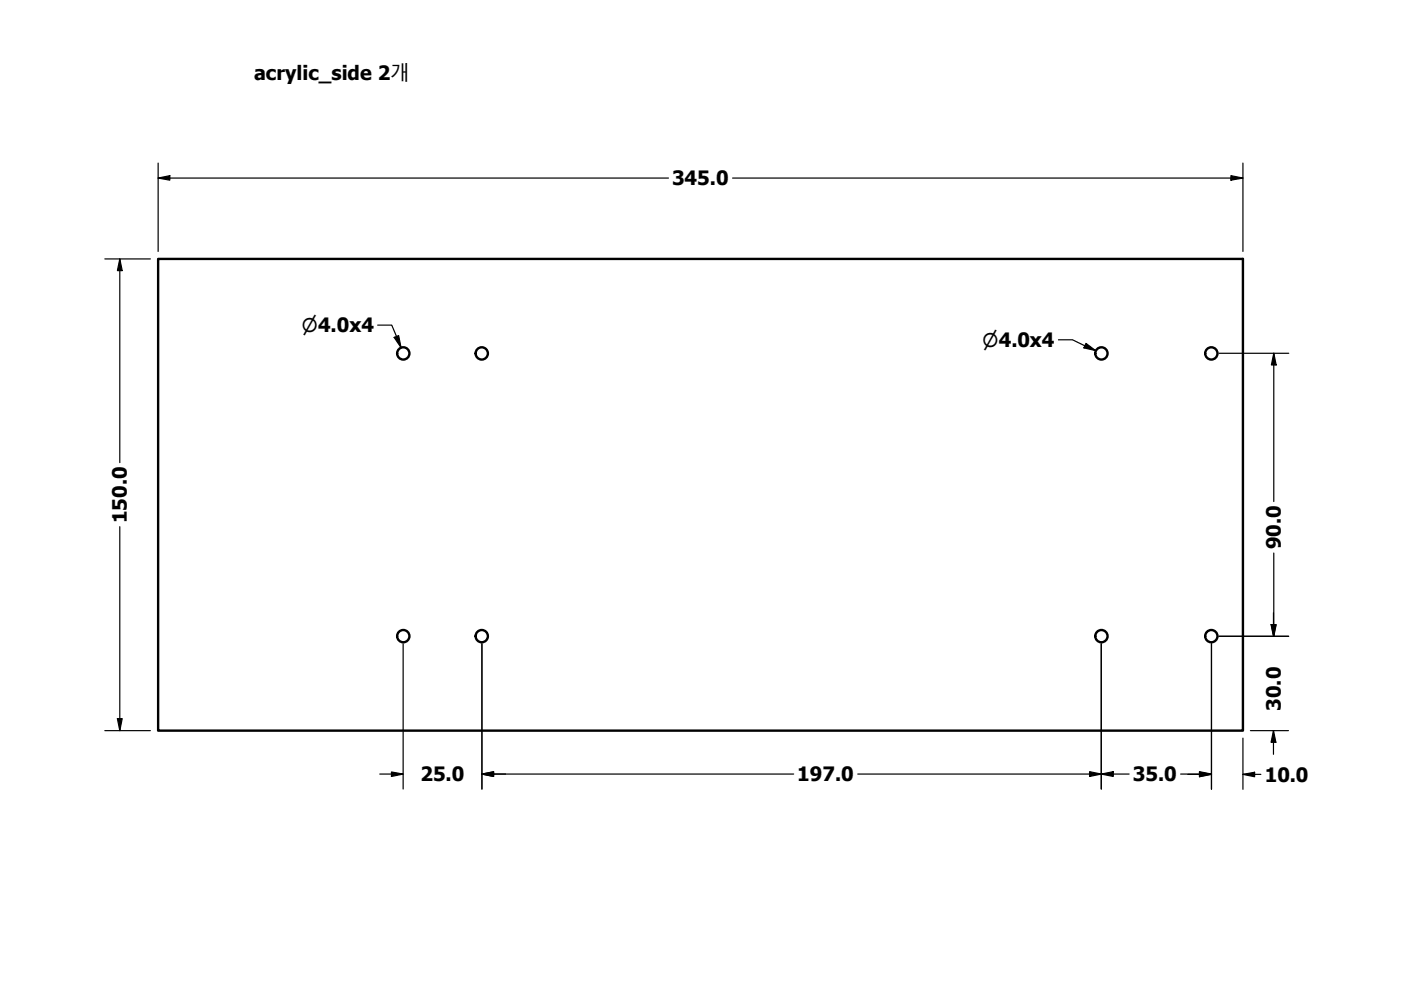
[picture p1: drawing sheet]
<svg xmlns="http://www.w3.org/2000/svg" width="297mm" height="210mm" viewBox="0 0 297 210" stroke-linecap="round" stroke-linejoin="round" font-family="sans-serif">
<!-- layer: Visible (ANSI) -->
<g fill="none" stroke="#000" stroke-width=".51">
<path d="M33.5 54.9h230v100h-230z"/>
<circle cx="85.5" cy="74.9" r="1.3"/>
<circle cx="102.1" cy="74.9" r="1.3"/>
<circle cx="233.5" cy="74.9" r="1.3"/>
<circle cx="256.8" cy="74.9" r="1.3"/>
<circle cx="85.5" cy="134.9" r="1.3"/>
<circle cx="102.1" cy="134.9" r="1.3"/>
<circle cx="233.5" cy="134.9" r="1.3"/>
<circle cx="256.8" cy="134.9" r="1.3"/>
</g>
<!-- layer: Dimension (ANSI) -->
<g fill="none" stroke="#000" stroke-width=".25">
<path d="M33.5 37.8l2.5-.6v1zM33.5 37.8h108.2M33.5 34.6v18.7M155.3 37.8h108.2M261 37.2l2.5 .6-2.5 .4zM263.5 34.6v18.7M22.2 54.9h9.7M25.4 54.9l.5 2.5h-1zM25.4 54.9v43.2M80.1 68.9h3l1.9 4.8M83.6 71.5l.9-.3 .5 2.5zM224.4 72h3l4.9 2.3"/>
<path d="M230.3 72.8l2 1.5-2.5-.5zM258.4 74.9h14.8M270.1 74.9l.5 2.5h-1zM270.1 74.9v31.4M25.4 111.7v43.2M270.1 117.3v17.6M85.5 136.5v30.8M102.2 136.5v30.8M233.5 136.5v30.8M256.9 136.5v30.9M258.4 134.9h14.8M269.5 132.4h1l-.5 2.5z"/>
<path d="M269.6 132.4h1l-.5 2.5zM270 129.9v5M22.2 154.9h9.7M24.9 152.4h1l-.5 2.5zM263.5 156.5v10.9M265.1 154.9h8.1M270 154.9l.5 2.5h-1zM270 154.9v5M80.5 164.1h5M83 163.7l2.5 .4-2.5 .5zM102.2 164.1l2.4-.5v1zM102.2 164.1l2.4-.4v.9z"/>
<path d="M102.2 164.1h66.1M181.9 164.1h57.5M231 163.6l2.5 .5-2.5 .5zM233.5 164.1l2.5-.5v1zM250.3 164.1h6.6M251.8 164.2h5.1M254.3 163.7l2.6 .5-2.6 .5zM254.3 163.6l2.6 .5-2.6 .5zM263.5 164.2l2.5-.5v1zM263.5 164.2h3.8"/>
</g>
<g fill="#000">
<path d="M33.5 37.8l2.5-.6v1zM261 37.2l2.5 .6-2.5 .4zM25.4 54.9l.5 2.5h-1zM83.6 71.5l.9-.3 .5 2.5zM230.3 72.8l2 1.5-2.5-.5zM270.1 74.9l.5 2.5h-1zM269.5 132.4h1l-.5 2.5zM269.6 132.4h1l-.5 2.5zM24.9 152.4h1l-.5 2.5zM270 154.9l.5 2.5h-1zM83 163.7l2.5 .4-2.5 .5zM102.2 164.1l2.4-.5v1z"/>
<path d="M102.2 164.1l2.4-.4v.9zM231 163.6l2.5 .5-2.5 .5zM233.5 164.1l2.5-.5v1zM254.3 163.7l2.6 .5-2.6 .5zM254.3 163.6l2.6 .5-2.6 .5zM263.5 164.2l2.5-.5v1z"/>
</g>
<g font-size="4.2">
<text x="53.9" y="16.9">acrylic_side 2개</text>
<text x="142.5" y="39.3">345.0</text>
<text x="26.9" y="110.9" transform="rotate(-90 26.9 110.9)">150.0</text>
<text x="271.6" y="116.4" transform="rotate(-90 271.6 116.4)">90.0</text>
<text x="271.5" y="150.7" transform="rotate(-90 271.5 150.7)">30.0</text>
<text x="89.2" y="165.6">25.0</text>
<text x="169" y="165.6">197.0</text>
<text x="240.2" y="165.6">35.0</text>
<text x="268.2" y="165.7">10.0</text>
</g>
<g font-size="3.9">
<text x="64" y="70.4">⌀4.0x4</text>
<text x="208.3" y="73.5">⌀4.0x4</text>
</g>
</svg>
